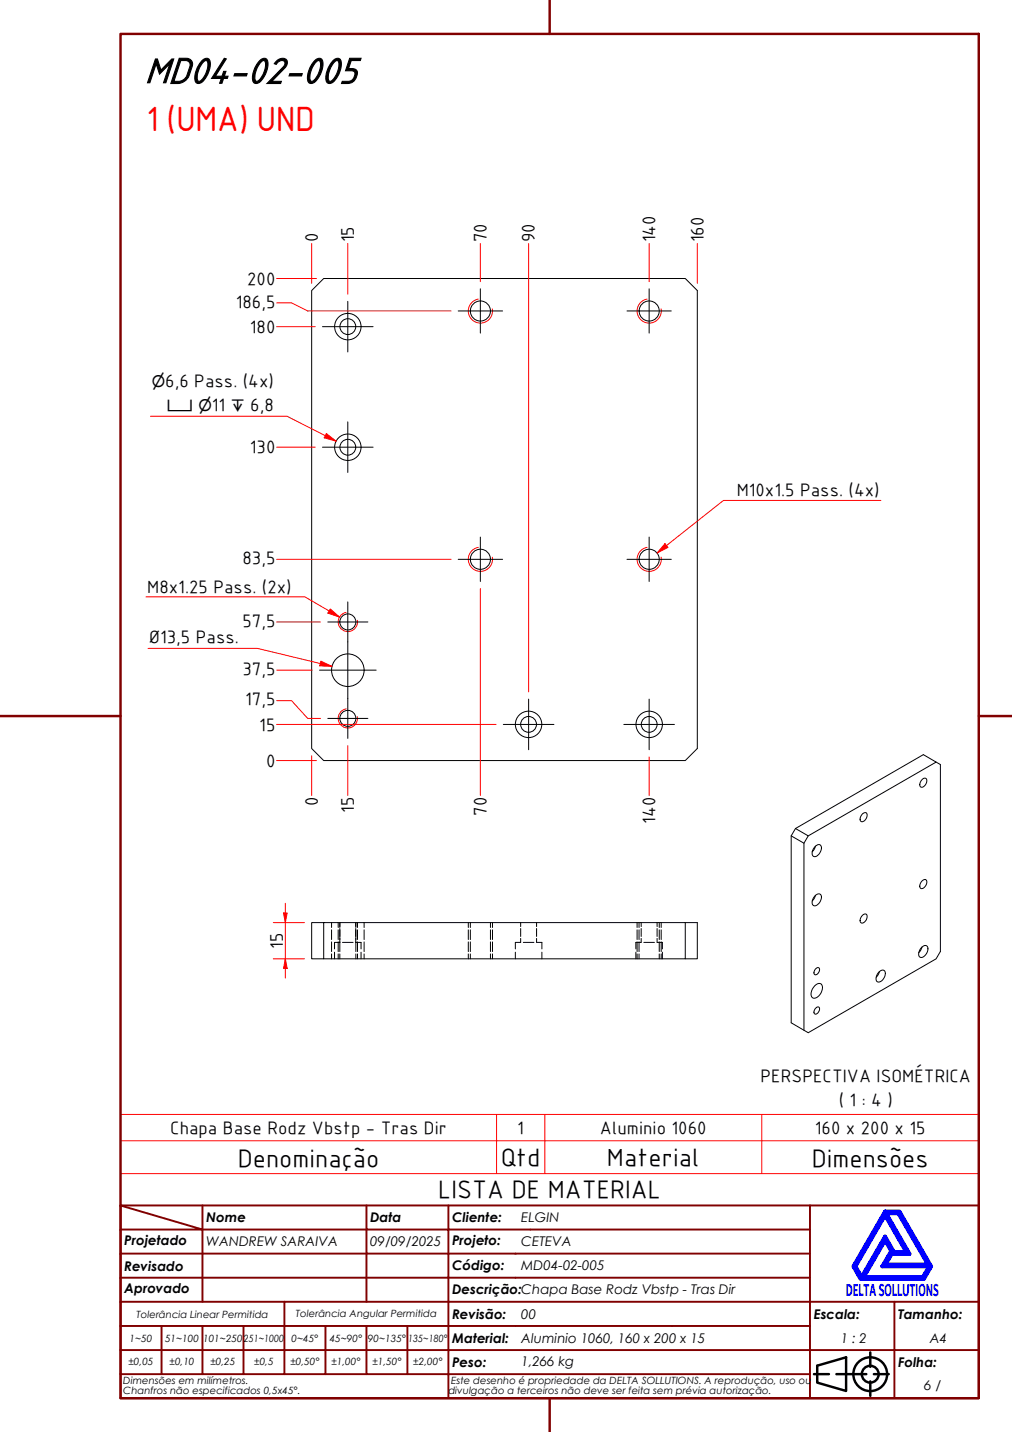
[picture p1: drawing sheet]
<svg xmlns="http://www.w3.org/2000/svg" width="210mm" height="297mm" viewBox="0 0 210 297" stroke-linecap="round" stroke-linejoin="round" font-family="sans-serif">
<!-- layer: Visible (ABNT) -->
<g fill="none" stroke="#000" stroke-width=".21">
<path d="M67.1 57.8h75l2.5 2.5v95l-2.5 2.5h-75l-2.5-2.5v-95zM194.2 158.1l.9 .5v38.8l-.9 1.5-26.6 15.3-3.5-2v-38.8l.9-1.5 26.5-15.4 2.7 1.6-26.6 15.3M164.1 173.4l2.7 1.5v38.8M165 171.9l2.6 1.5-.8 1.5M169.1 175.5l-.6 1.2M169.2 175.5a.69 .69 0 0 1 .9-.2 .69 .69 0 0 1 .2 .9 1.56 1.56 0 0 1-1.6 1.4 1.53 1.53 0 0 1 .5-2.1zM178.9 168.9a.57 .57 0 0 1 .8-.3 .57 .57 0 0 1 .1 .9l-.3 .5a.58 .58 0 0 1-.8 .5 .58 .58 0 0 1-.3-.8zM191.2 161.7a.57 .57 0 0 1 .9-.2 .57 .57 0 0 1 .1 .9l-.3 .5a.57 .57 0 0 1-.8 .4 .57 .57 0 0 1-.3-.8zM67.1 191.4v7.5h-2.5v-7.5h80v7.5h-2.5M142.1 191.4v7.5h-75M169.1 185.7l-.6 1.2M169.2 185.7a.69 .69 0 0 1 .9-.2 .69 .69 0 0 1 .2 .9 1.56 1.56 0 0 1-1.6 1.4 1.54 1.54 0 0 1 .5-2.1z"/>
<path d="M178.9 189.9a.57 .57 0 0 1 .8-.3 .57 .57 0 0 1 .1 .9l-.3 .6a.58 .58 0 0 1-.8 .4 .58 .58 0 0 1-.3-.8zM191.2 182.7a.57 .57 0 0 1 .9-.2 .57 .57 0 0 1 .1 .9l-.7 .9a.5 .5 0 0 1-.7-.1 .5 .5 0 0 1 0-.7zM191.2 196.4l-.6 1.2M191.3 196.4a.68 .68 0 0 1 .9-.2 .68 .68 0 0 1 .2 .9 1.56 1.56 0 0 1-1.6 1.5 1.51 1.51 0 0 1 .5-2.2zM169 204.5a.86 .86 0 0 1 1.1-.5 .86 .86 0 0 1 .5 1.2 2.09 2.09 0 0 1-1.9 1.9 1.08 1.08 0 0 1-.3-1.6zM169.1 201.1a.49 .49 0 0 1 .7-.4 .49 .49 0 0 1 .1 .8l-.2 .4a.49 .49 0 0 1-.8 .2 .49 .49 0 0 1 .1-.8zM169.1 209.2a.49 .49 0 0 1 .7-.3 .49 .49 0 0 1 .1 .7l-.2 .5-.4 .3a.5 .5 0 0 1-.5-.4 .5 .5 0 0 1 .2-.5zM182.2 201.8l.2-.3a.68 .68 0 0 1 .9-.2 .68 .68 0 0 1 .3 .9 1.49 1.49 0 0 1-1.6 1.5l-.3-.7 .1-.6zM182.4 201.5l-.2 .7-.5 .5"/>
<circle cx="72.1" cy="67.8" r="2.74"/>
<circle cx="72.1" cy="67.8" r="1.64"/>
<circle cx="99.6" cy="64.5" r="2.09"/>
<circle cx="134.7" cy="64.5" r="2.09"/>
<circle cx="72.1" cy="92.8" r="2.74"/>
<circle cx="72.1" cy="92.8" r="1.64"/>
<circle cx="99.6" cy="116" r="2.09"/>
<circle cx="134.7" cy="116" r="2.09"/>
<circle cx="72.1" cy="139" r="3.4"/>
<circle cx="72.1" cy="129" r="1.66"/>
<circle cx="72.1" cy="149" r="1.66"/>
<circle cx="109.6" cy="150.3" r="2.74"/>
<circle cx="109.6" cy="150.3" r="1.64"/>
<circle cx="134.7" cy="150.3" r="2.74"/>
<circle cx="134.7" cy="150.3" r="1.64"/>
</g>
<!-- layer: Visible Narrow (ABNT) -->
<path d="M99.2 62a2.51 2.51 0 0 0-2 2.9 2.51 2.51 0 0 0 2.9 2.1 2.51 2.51 0 0 0 2-2.9M134.2 62a2.51 2.51 0 0 0-2 2.9 2.51 2.51 0 0 0 2.9 2.1 2.51 2.51 0 0 0 2-2.9M99.2 113.5a2.51 2.51 0 0 0-2 2.9 2.51 2.51 0 0 0 2.9 2.1 2.51 2.51 0 0 0 2-2.9M134.2 113.5a2.51 2.51 0 0 0-2 2.9 2.51 2.51 0 0 0 2.9 2.1 2.51 2.51 0 0 0 2-2.9M71.8 127a2 2 0 0 0-1.6 2.4 2 2 0 0 0 2.3 1.6 2 2 0 0 0 1.6-2.3M71.8 147a2 2 0 0 0-1.6 2.4 2 2 0 0 0 2.3 1.6 2 2 0 0 0 1.6-2.3" fill="none" stroke="#f00" stroke-width=".21"/>
<!-- layer: Hidden (ABNT) -->
<g fill="none" stroke="#000" stroke-width=".21">
<path d="M68.8 191.4v1M68.8 192.9v2M68.8 195.4v2M68.8 197.9v1M69.4 197.5v1.4M70.1 191.4v1M70.1 192.9v2M70.1 195.4v2M70.1 197.9v1M70.5 195.5h-1.1v1.3M70.5 191.4v1M70.5 192.6v4.8"/>
<path d="M70.5 197.9v1M71 195.5h2.2M73.8 195.5h1.1v1.3M73.8 191.4v1M73.8 192.6v4.8M73.8 197.9v1M74.1 191.4v1M74.1 192.9v2M74.1 195.4v2M74.1 197.9v1M74.9 197.5v1.4M75.5 191.4v1"/>
<path d="M75.5 192.9v2M75.5 195.4v2M75.5 197.9v1M97.1 191.4v1M97.1 192.9v2M97.1 195.4v2M97.1 197.9v1M97.6 191.4v1M97.6 192.9v2M97.6 195.4v2M97.6 197.9v1M101.7 191.4v1"/>
<path d="M101.7 192.9v2M101.7 195.4v2M101.7 197.9v1M102.2 191.4v1M102.2 192.9v2M102.2 195.4v2M102.2 197.9v1M106.9 197.5v1.4M108 194.7v.8h-1.1v1.3M108 191.4v.8M108 192.6v1.7M108.5 195.5h2.2"/>
<path d="M111.3 194.7v.8h1.1v1.3M111.3 191.4v.8M111.3 192.6v1.7M112.4 197.5v1.4M131.9 197.5v1.4M132.1 191.4v1M132.1 192.9v2M132.1 195.4v2M132.1 197.9v1M132.5 191.4v1M132.5 192.9v2M132.5 195.4v2"/>
<path d="M132.5 197.9v1M133 194.7v.8h-1.1v1.3M133 191.4v.8M133 192.6v1.7M133.5 195.5h2.2M136.3 194.7v.8h1.1v1.3M136.3 191.4v.8M136.3 192.6v1.7M136.7 191.4v1M136.7 192.9v2M136.7 195.4v2M136.7 197.9v1"/>
<path d="M137.1 191.4v1M137.1 192.9v2M137.1 195.4v2M137.1 197.9v1M137.4 197.5v1.4"/>
</g>
<path d="M68.3 126.7l2.1 1.3M25 236.6h178v-5.4h-178v12.2M103 231.2v12.2M113 231.2v12.2M158 231.2v12.2M203 236.6v6.8h-178M25 243.4v6.6h178v-6.6" fill="none" stroke="#f00" stroke-width=".21"/>
<!-- layer: Borda A3/A4 (ABNT) -->
<path d="M25 7h178v283h-178zM114 0v7M0 148.5h25M203 148.5h7M114 290v7" fill="none" stroke="#800000" stroke-width=".51"/>
<path d="M183.6 257.3l1.2 2.2-1.8 3.2h9.7l-1.3 2.2h-12.2zM183.6 252.1l4.4 7.6h-2.6l-1.8-3.2-4.9 8.4-1.3-2.2zM183.6 251.3h3l6.5 11.4-1.5 2.6h-13.1l-1.5-2.6zM183.8 251.7h2.5l6.2 10.6h-8.8l1.3-2.2h3.7zM185 259.7h.2l-.1 .2z" fill="none" stroke="#00f" stroke-width=".8"/>
<!-- layer: 0 -->
<path d="M178.5 265.3h13.1" fill="none" stroke="#000" stroke-width=".21"/>
<g fill="none" stroke="#800000" stroke-width=".4">
<path d="M25 250l17 5h-17M25 250h178v40h-178zM42 255h34v5h17M42 255v15M42 250v5M76 250v5h17v5M93 250v5h75M168 250v20h-143M25 260h51v10M25 275h17M33.5 275v10M50.5 275h-8.5v10"/>
<path d="M59 270v15h-8.5M67.5 275v10h-8.5M76 275v10h8.5M84.5 275v10M93 275h-42.5v10M93 260v5h-68M93 275v10h75M93 260h75M93 275h75M168 265h-75v10M185.5 270v10h17.5M203 270h-35v10h17.5v10"/>
<path d="M25 285h25.5M25 280h143v10M67.5 285h8.5M84.5 285h8.5v5"/>
</g>
<g fill="none" stroke="#000" stroke-width=".51">
<path d="M168.8 285h3.1M169.5 283.3l6-1.8v7l-6-1.7zM173.5 285h6.2M180.5 280.5v3M180.5 286.5v3M181.3 285h3"/>
<circle cx="180.5" cy="285" r="3.5"/>
<circle cx="180.5" cy="285" r="1.75"/>
</g>
<!-- layer: Marca de centro (ISO) -->
<g fill="none" stroke="#000" stroke-width=".21">
<path d="M99.6 59.9v9.2M134.6 59.9v9.2M66.9 67.8h10.5M72.1 62.5v10.5M95 64.5h9.2M130 64.5h9.2M66.9 92.8h10.5M72.1 87.5v10.5M95 116h9.2M99.6 111.4v9.2M130 116h9.2M134.6 111.4v9.2"/>
<path d="M66.3 139h11.7M68 129h8.3M72.1 124.8v20.1M68 149h8.3M72.1 144.9v8.3M104.4 150.3h10.5M109.6 145v10.5M129.4 150.3h10.5M134.6 145v10.5"/>
</g>
<g fill="none" stroke="#f00" stroke-width=".21">
<path d="M57.4 57.8h8.2M64.6 50.5v8.3M72.1 50.5v10.5M99.6 50.5v7.9M109.6 50.5v93M134.6 50.5v7.9M144.6 50.5v8.3M57.4 67.8h8M57.4 62.8h3.1l3.3 1.7h8.3M72.2 64.5h21.4M57.4 92.8h8M57.4 116h36.2"/>
<path d="M57.4 139h7.4M57.4 129h9.1M99.6 122.1v42.9M57.4 157.8h8.2M57.4 145.3h3.1l3.3 3.7h2.7M57.4 150.3h14.7M64.6 156.8v8.2M72.1 154.7v10.3M72.2 150.3h30.7M134.6 157v8"/>
</g>
<path d="M68.5 126.3l1.9 1.7-2.4-.8z" fill="#f00"/>
<path d="M67.5 90.4l2.2 1.1M30.3 123.8h32.9l5.1 2.9M68.5 126.3l1.9 1.7-2.4-.8z" fill="none" stroke="#f00" stroke-width=".21"/>
<path d="M67.7 89.9l2 1.6-2.5-.7z" fill="#f00"/>
<path d="M31.2 86.3h28.3l8 4.1M67.7 89.9l2 1.6-2.5-.7zM66.4 137.6l2.5 .6" fill="none" stroke="#f00" stroke-width=".21"/>
<path d="M66.5 137.1l2.4 1.1-2.6-.1z" fill="#f00"/>
<path d="M138.2 113.2l-1.9 1.5M30.7 134.5h22.7l13 3.1M66.5 137.1l2.4 1.1-2.6-.1z" fill="none" stroke="#f00" stroke-width=".21"/>
<path d="M137.9 112.8l.7 .7-2.3 1.2z" fill="#f00"/>
<path d="M137.9 112.8l.7 .7-2.3 1.2zM182.7 103.8h-32.6l-11.9 9.4" fill="none" stroke="#f00" stroke-width=".21"/>
<path d="M59.2 189.4v2" fill="none" stroke="#f00" stroke-width=".21"/>
<path d="M58.8 189.4h.8l-.4 2z" fill="#f00"/>
<path d="M58.8 189.4h.8l-.4 2zM59.2 198.9v2" fill="none" stroke="#f00" stroke-width=".21"/>
<path d="M59.2 198.9l.4 2h-.8z" fill="#f00"/>
<path d="M56.7 198.9h6.4M56.7 191.4h6.4M59.2 198.9l.4 2h-.8zM59.2 187.4v2M59.2 191.4v7.5M59.2 200.9v2" fill="none" stroke="#f00" stroke-width=".21"/>
<text font-size="8.1" x="30" y="17.2">MD04-02-005</text>
<text font-size="7" fill="#f00" x="30.4" y="27.1">1 (UMA) UND</text>
<g font-size="5.4">
<text x="49.3" y="242">Denominação</text>
<text x="103.9" y="241.8">Qtd</text>
<text x="125.9" y="241.8">Material</text>
<text x="168.4" y="242">Dimensões</text>
<text x="90.9" y="248.5">LISTA DE MATERIAL</text>
</g>
<g font-size="3.9">
<text x="65.9" y="50.3" transform="rotate(-90 65.9 50.3)">0</text>
<text x="73.4" y="50.3" transform="rotate(-90 73.4 50.3)">15</text>
<text x="100.9" y="50.3" transform="rotate(-90 100.9 50.3)">70</text>
<text x="110.9" y="50.3" transform="rotate(-90 110.9 50.3)">90</text>
<text x="135.9" y="50.3" transform="rotate(-90 135.9 50.3)">140</text>
<text x="145.9" y="50.3" transform="rotate(-90 145.9 50.3)">160</text>
<text x="51.3" y="59">200</text>
<text x="48.9" y="63.8">186,5</text>
<text x="51.8" y="69">180</text>
<text x="34.3" y="80.2">6,6 Pass. (4x)</text>
<text x="43.9" y="85.2">11</text>
<text x="51.9" y="85.2">6,8</text>
<text x="51.8" y="94">130</text>
<text x="152.8" y="103">M10x1.5 Pass. (4x)</text>
<text x="50.3" y="117">83,5</text>
<text x="30.5" y="123">M8x1.25 Pass. (2x)</text>
<text x="50.3" y="130">57,5</text>
<text x="30.9" y="133.4">Ø13,5 Pass.</text>
<text x="50.3" y="140">37,5</text>
<text x="50.8" y="146.3">17,5</text>
<text x="53.8" y="151.5">15</text>
<text x="55.2" y="159">0</text>
<text x="65.9" y="167.2" transform="rotate(-90 65.9 167.2)">0</text>
<text x="73.4" y="168.6" transform="rotate(-90 73.4 168.6)">15</text>
<text x="100.9" y="169.2" transform="rotate(-90 100.9 169.2)">70</text>
<text x="135.9" y="170.9" transform="rotate(-90 135.9 170.9)">140</text>
<text x="58.6" y="196.8" transform="rotate(-90 58.6 196.8)">15</text>
<text x="157.8" y="224.4">PERSPECTIVA ISOMÉTRICA</text>
<text x="174" y="229.4">( 1 : 4 )</text>
<text x="35.3" y="235.2">Chapa Base Rodz Vbstp - Tras Dir</text>
<text x="107.3" y="235.2">1</text>
<text x="124.4" y="235.2">Aluminio 1060</text>
<text x="169" y="235.2">160 x 200 x 15</text>
</g>
<text font-size="3.9" fill="#00f" x="175.4" y="268.8">DELTASOLLUTIONS</text>
<g font-size="3.3">
<text x="31.5" y="80.2">⌀</text>
<text x="34.6" y="85.2">⌴ ⌀</text>
<text x="47.9" y="85.2">↧</text>
</g>
<g font-size="2.8">
<text x="42.8" y="253.5">Nome</text>
<text x="76.8" y="253.5">Data</text>
<text x="93.8" y="253.6">Cliente:</text>
<text x="108.1" y="253.5">ELGIN</text>
<text x="25.8" y="263.6">Revisado</text>
<text x="25.8" y="258.3">Projetado</text>
<text x="42.8" y="258.5">WANDREW SARAIVA</text>
<text x="76.8" y="258.4">09/09/2025</text>
<text x="93.8" y="263.4">Código:</text>
<text x="93.8" y="258.3">Projeto:</text>
<text x="108.1" y="263.5">MD04-02-005</text>
<text x="108.1" y="258.5">CETEVA</text>
<text x="25.8" y="268.3">Aprovado</text>
<text x="93.8" y="268.3">Descrição:Chapa Base Rodz Vbstp - Tras Dir</text>
<text x="93.8" y="273.6">Revisão:</text>
<text x="108.1" y="273.5">00</text>
<text x="168.8" y="273.5">Escala:</text>
<text x="186.3" y="273.5">Tamanho:</text>
<text x="93.8" y="278.6">Material:</text>
<text x="108.1" y="278.5">Aluminio 1060, 160 x 200 x 15</text>
<text x="174.4" y="278.5">1 : 2</text>
<text x="192.8" y="278.6">A4</text>
<text x="93.8" y="283.5">Peso:</text>
<text x="108.1" y="283.3">1,266 kg</text>
<text x="186.3" y="283.5">Folha:</text>
<text x="191.7" y="288.4">6 / 6</text>
</g>
<g font-size="2.1">
<text x="28.3" y="273.3">Tolerância Linear Permitida</text>
<text x="61.4" y="273.1">Tolerância Angular Permitida</text>
<text x="26.9" y="278.3">1~50</text>
<text x="34.2" y="278.3">51~100</text>
<text x="42.1" y="278.3">101~250</text>
<text x="50.5" y="278.3">251~1000</text>
<text x="60.5" y="278.3">0~45°</text>
<text x="68.4" y="278.3">45~90°</text>
<text x="76.3" y="278.3">90~135°</text>
<text x="84.7" y="278.3">135~180°</text>
<text x="25.6" y="287.1">Dimensões em milímetros.</text>
<text x="26.6" y="283.2">±0,05</text>
<text x="35.2" y="283.2">±0,10</text>
<text x="43.6" y="283.2">±0,25</text>
<text x="52.7" y="283.2">±0,5</text>
<text x="60.2" y="283.2">±0,50°</text>
<text x="68.7" y="283.2">±1,00°</text>
<text x="77.2" y="283.2">±1,50°</text>
<text x="85.7" y="283.2">±2,00°</text>
<text x="93.6" y="287.1">Este desenho é propriedade da DELTA SOLLUTIONS. A reprodução, uso ou</text>
<text x="25.6" y="289.2">Chanfros não especificados 0,5x45°.</text>
<text x="93" y="289.2">divulgação a terceiros não deve ser feita sem prévia autorização.</text>
</g>
</svg>
